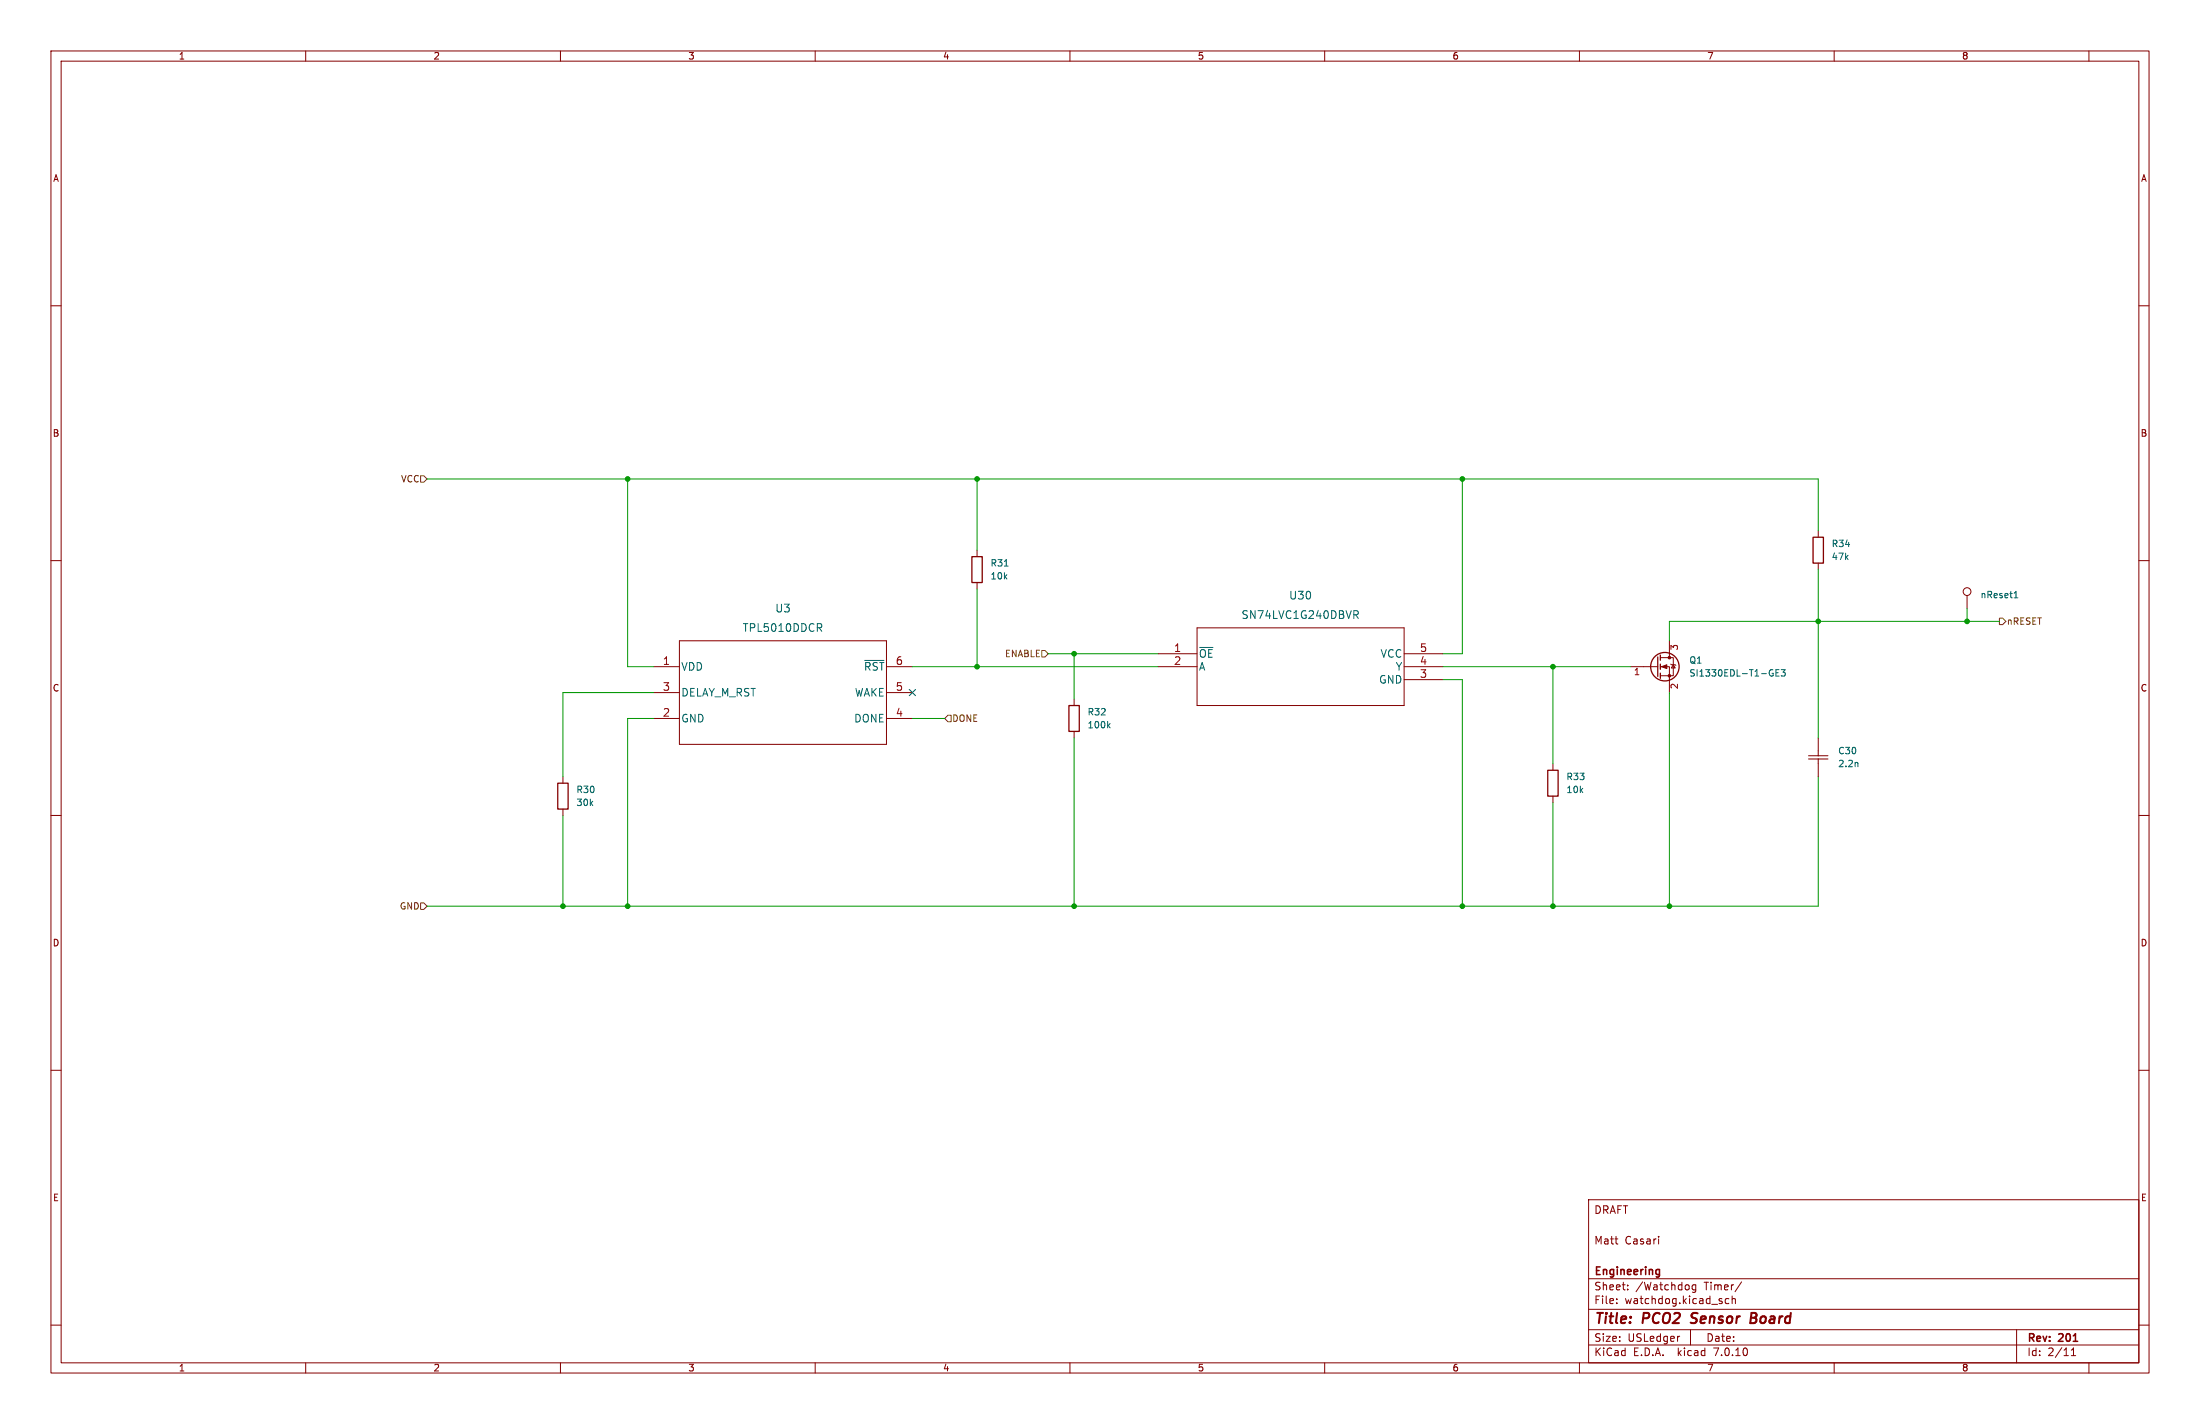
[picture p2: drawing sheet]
<svg xmlns="http://www.w3.org/2000/svg" width="432mm" height="279mm" viewBox="0 0 432 279" stroke-linecap="round" stroke-linejoin="round" font-family="sans-serif">
<g fill="none" stroke="#840000" stroke-width=".2">
<path d="M10 10h411.8v259.4h-411.8zM12 12h407.8v255.4h-407.8zM60 10v2M110 10v2M160 10v2M210 10v2M260 10v2M310 10v2M360 10v2M410 10v2M10 60h2M419.8 60h2"/>
<path d="M10 110h2M191.8 108v1.2M191.8 114.3v1.3M356.9 104.1v1.3M356.9 110.5v1.3M386.1 116.8v2.6M419.8 110h2M128.3 130.8h5M128.3 135.9h5M133.3 125.7h40.7v20.4h-40.7zM174 130.8h5.1M174 135.9h5.1"/>
<path d="M210.8 137.2v1.2M227.3 130.8h7.6M227.3 128.3h7.6M234.9 123.2h40.7v15.2h-40.7zM275.6 130.8h7.6M275.6 128.3h7.6M275.6 133.4h7.6M320 130.8h5.4M325.9 130.8h1.8v5.1M325.9 129h2.5v3.6h-2.5M327.7 125.7v3.3M327.9 130.3l1 .3"/>
<path d="M328.4 130.4l.4 .7h-.8zM10 160h2M110.5 152.4v1.3M110.5 158.8v1.2M128.3 141h5M174 141h5.1M210.8 143.5v1.3M304.8 149.9v1.2M304.8 156.2v1.3M355 148.9h3.8M355 148.3h3.8M356.9 144.8v3.5"/>
<path d="M356.9 148.9v3.5M419.8 160h2M10 210h2M419.8 210h2M311.8 235.4h108v32h-108zM10 260h2M311.8 256.9h108M311.8 250.9h108M317.3 255.6v.2M317.3 254.9v.1M319.5 252.9v.2M319.5 252.2v.1"/>
<path d="M325.5 242.6v.1M325.5 243.1v1M332.8 252.1v1.2l-.3 .3-.3-.1M332.8 252.2l-.4-.1-.3 .3 .2 .6h.5M339.3 254.9l-.4-.1-.3 .3 .2 .6h.5M340 254.9l.2-.1 .3 .1 .1 .9M340 254.3v1.5M341.8 251.5l-1.3 1.9M419.8 260h2M60 267.4v2M110 267.4v2M160 267.4v2"/>
<path d="M210 267.4v2M260 267.4v2M310 267.4v2M311.8 263.9h108M311.8 260.9h108M329.5 262.2h.2M331.8 260.9v3M360 267.4v2M395.8 260.9v6.5M406.5 266h.9M406.5 264.9l.5-.4v1.5M410 267.4v2"/>
<circle cx="386.1" cy="116.1" r=".76"/>
</g>
<path d="M331.8 259.5l.3 .1M332.1 257.8v.6M343.7 258.6h.6M344.3 258.6l.3 .1M344.4 257.6h-.6l-.3 2 1-.1M344.5 258.5l-.2 .1" fill="none" stroke="#840000" stroke-width=".4"/>
<path d="M325.3 249.1h.4M325.7 249.1v1.2l-.3 .3M325.7 250l-.4 .1" fill="none" stroke="#840000" stroke-width=".3"/>
<g fill="none" stroke="#840000" stroke-width=".25">
<path d="M190.8 109.2h2v5.1h-2zM355.9 105.4h2v5.1h-2zM209.8 138.4h2v5.1h-2zM325.4 128.9v3.8M325.9 128.5v1M325.9 130.3v1M325.9 132.1v1M109.5 153.7h2v5.1h-2zM303.8 151.1h2v5.1h-2z"/>
<circle cx="326.8" cy="130.8" r="2.79"/>
</g>
<g fill="#840000" stroke="#840000" stroke-width=".2">
<path d="M326.1 130.8l1.1-.4v.8z"/>
<circle cx="327.7" cy="132.6" r=".25"/>
<circle cx="327.7" cy="129" r=".25"/>
</g>
<g fill="none" stroke="#006464" stroke-width=".2">
<path d="M197.1 111.1h.8M265.7 119.8h.6l.3 .3-.2 .4-.7 .1M395.3 117.3h.7M395.4 116.3l.3-.3v1.3M160.8 123.2l.5 .7M161 122.4l.3 .3-.1 .3-.2 .2M169.7 129.6h3.8M266.1 120.6l.5 .7M347.8 132.1h.2v.4l-.2 .2M347.8 131.4h.2M348.6 132h.4M349.2 131.4h-.6v1.3h.6"/>
<path d="M349.6 131.4h.8l-.4 .5 .3 .1v.5l-.2 .2-.5-.2M217.5 142.3l.4 .5M217.9 142l-.5 .5M364.6 149.7l.1 .7"/>
</g>
<path d="M82.5 93.3h.7l.6 .7-.6 .6h-.7zM204.5 127.6h.6l.6 .7-.6 .6h-.6zM392.4 121.3h.7l.6 .6-.6 .7h-.7zM186.1 140.3h.6v1.3h-.6l-.7-.6zM82.5 177.2h.7l.6 .6-.6 .6h-.7z" fill="none" stroke="#725600" stroke-width=".2"/>
<g fill="none" stroke="#009600" stroke-width=".2">
<path d="M83.8 94h273.1v10.1M123.2 94v36.8h5.1M191.8 94v14M287 94v34.3h-3.8M191.8 115.6v15.2M356.9 111.8v33M386.1 119.4v2.5M128.3 135.9h-17.8v16.5M179.1 130.8h48.2M205.7 128.3h21.6M210.8 128.3v8.9M283.2 130.8h36.8"/>
<path d="M283.2 133.4h3.8v44.4M304.8 130.8v19.1M327.7 135.9v41.9M392.4 121.9h-64.7v3.8M128.3 141h-5.1v36.8M179.1 141h6.3M210.8 144.8v33M304.8 157.5v20.3M356.9 152.4v25.4h-273.1M110.5 160v17.8"/>
</g>
<path d="M178.5 135.3l1.2 1.2M179.7 135.3l-1.2 1.2" fill="none" stroke="#000084" stroke-width=".2"/>
<g fill="#009600" stroke="#009600" stroke-width=".2">
<circle cx="191.8" cy="130.8" r=".46"/>
<circle cx="191.8" cy="94" r=".46"/>
<circle cx="123.2" cy="177.8" r=".46"/>
<circle cx="210.8" cy="177.8" r=".46"/>
<circle cx="123.2" cy="94" r=".46"/>
<circle cx="210.8" cy="128.3" r=".46"/>
<circle cx="110.5" cy="177.8" r=".46"/>
<circle cx="287" cy="177.8" r=".46"/>
<circle cx="304.8" cy="177.8" r=".46"/>
<circle cx="356.9" cy="121.9" r=".46"/>
<circle cx="327.7" cy="177.8" r=".46"/>
<circle cx="304.8" cy="130.8" r=".46"/>
<circle cx="386.1" cy="121.9" r=".46"/>
<circle cx="287" cy="94" r=".46"/>
</g>
<g font-size="2.8" fill="#840000">
<text x="312.8" y="260.3">Title:</text>
<text x="322.5" y="260.3">PCO2</text>
<text x="332.8" y="260.3">Sensor</text>
<text x="345.2" y="260.3">Board</text>
</g>
<g font-size="2.1" fill="#006464">
<text x="252.9" y="117.8">U30</text>
<text x="145.7" y="124.2">TPL5010DDCR</text>
<text x="152.1" y="120.4">U3</text>
<text x="243.6" y="121.6">SN74LVC1G240DBVR</text>
<text x="133.6" y="131.8">VDD</text>
<text x="169.5" y="131.8">~{RST}</text>
<text x="235.2" y="129.2">~{OE}</text>
<text x="235.2" y="131.8">A</text>
<text x="270.9" y="129.2">VCC</text>
<text x="273.9" y="131.8">Y</text>
<text x="133.6" y="136.9">DELAY_M_RST</text>
<text x="167.7" y="136.9">WAKE</text>
<text x="270.6" y="134.3">GND</text>
<text x="133.6" y="141.9">GND</text>
<text x="167.6" y="141.9">DONE</text>
</g>
<g font-size="2.1" fill="#a90000">
<text x="130" y="130.6">1</text>
<text x="175.7" y="130.6">6</text>
<text x="230.3" y="128">1</text>
<text x="230.3" y="130.6">2</text>
<text x="278.6" y="130.6">4</text>
<text x="278.6" y="128">5</text>
<text x="130" y="135.6">3</text>
<text x="175.7" y="135.6">5</text>
<text x="278.6" y="133.1">3</text>
<text x="130" y="140.7">2</text>
<text x="175.7" y="140.7">4</text>
</g>
<g font-size="2.1" fill="#840000">
<text x="312.8" y="238.4">DRAFT</text>
<text x="312.8" y="244.4">Matt</text>
<text x="318.9" y="244.4">Casari</text>
<text x="312.8" y="250.6">Engineering</text>
<text x="312.8" y="256.1">File:</text>
<text x="312.8" y="253.4">Sheet:</text>
<text x="318.9" y="256.1">watchdog.kicad_sch</text>
<text x="321" y="253.4">/Watchdog</text>
<text x="334.5" y="253.4">Timer/</text>
<text x="312.8" y="263.5">Size:</text>
<text x="319.5" y="263.5">USLedger</text>
<text x="334.8" y="263.5">Date:</text>
<text x="397.8" y="263.7">Rev:</text>
<text x="404.2" y="263.7">201</text>
<text x="312.8" y="266.3">KiCad</text>
<text x="320.5" y="266.3">E.D.A.</text>
<text x="329.4" y="266.3">kicad</text>
<text x="336.6" y="266.3">7.0.10</text>
<text x="397.8" y="266.3">Id:</text>
<text x="401.9" y="266.3">2/11</text>
</g>
<g font-size="1.8" fill="#840000">
<text x="35" y="11.9">1</text>
<text x="85" y="11.9">2</text>
<text x="135" y="11.9">3</text>
<text x="185" y="11.9">4</text>
<text x="235" y="11.9">5</text>
<text x="285" y="11.9">6</text>
<text x="335" y="11.9">7</text>
<text x="385" y="11.9">8</text>
<text x="10.3" y="35.9">A</text>
<text x="420.1" y="35.9">A</text>
<text x="10.3" y="85.9">B</text>
<text x="420.1" y="85.9">B</text>
<text x="10.3" y="135.9">C</text>
<text x="420.1" y="135.9">C</text>
<text x="10.3" y="185.9">D</text>
<text x="420.1" y="185.9">D</text>
<text x="10.3" y="235.9">E</text>
<text x="420.1" y="235.9">E</text>
<text x="35" y="269.3">1</text>
<text x="85" y="269.3">2</text>
<text x="135" y="269.3">3</text>
<text x="185" y="269.3">4</text>
<text x="235" y="269.3">5</text>
<text x="285" y="269.3">6</text>
<text x="335" y="269.3">7</text>
<text x="385" y="269.3">8</text>
</g>
<g font-size="1.8" fill="#725600">
<text x="78.6" y="94.8">VCC</text>
<text x="393.8" y="122.8">nRESET</text>
<text x="197.1" y="129.1">ENABLE</text>
<text x="186.8" y="141.8">DONE</text>
<text x="78.4" y="178.7">GND</text>
</g>
<g font-size="1.8" fill="#006464">
<text x="359.4" y="107.5">R34</text>
<text x="194.3" y="113.9">10k</text>
<text x="194.3" y="111.4">R31</text>
<text x="359.4" y="110.1">47k</text>
<text x="388.6" y="117.6">nReset1</text>
<text x="331.5" y="130.4">Q1</text>
<text x="331.5" y="132.9">SI1330EDL-T1-GE3</text>
<text x="213.4" y="140.6">R32</text>
<text x="213.4" y="143.1">100k</text>
<text x="360.7" y="148.2">C30</text>
<text x="113" y="155.8">R30</text>
<text x="307.4" y="153.3">R33</text>
<text x="307.4" y="155.8">10k</text>
<text x="360.7" y="150.7">2.2n</text>
<text x="113" y="158.3">30k</text>
</g>
<g font-size="1.8" fill="#a90000">
<text x="329.6" y="127.7" transform="rotate(-90 329.6 127.7)">3</text>
<text x="320.6" y="132.8">1</text>
<text x="329.6" y="135.3" transform="rotate(-90 329.6 135.3)">2</text>
</g>
</svg>
